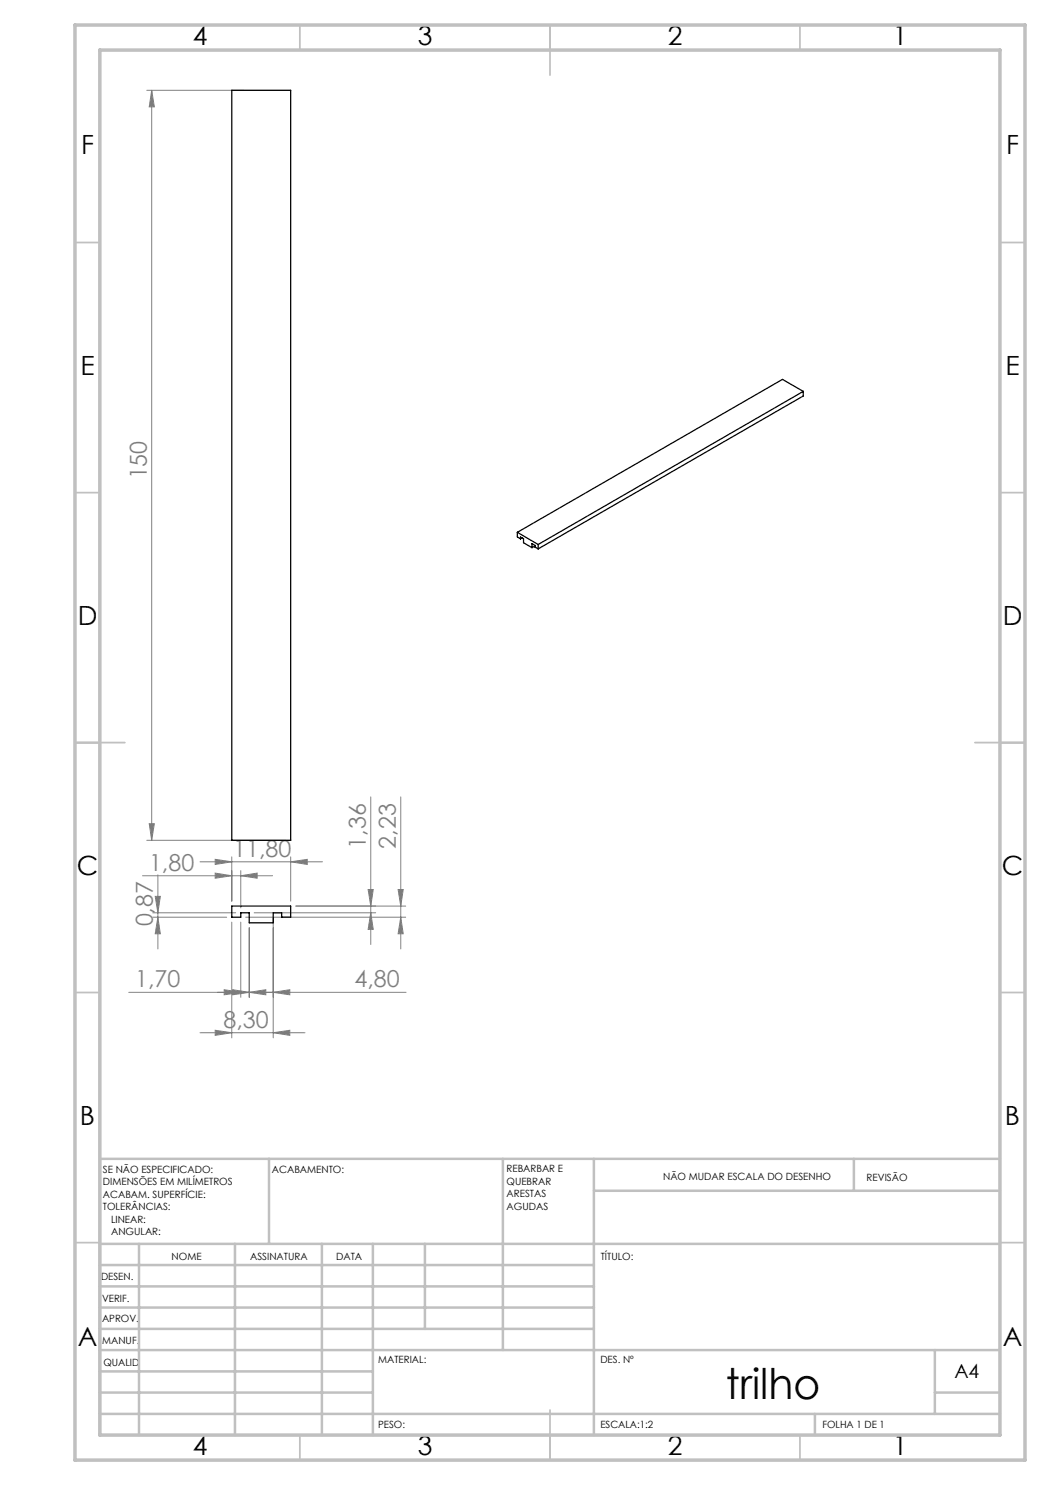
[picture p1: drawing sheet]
<svg xmlns="http://www.w3.org/2000/svg" width="210mm" height="297mm" viewBox="0 0 210 297" stroke-linecap="round" stroke-linejoin="round" font-family="sans-serif">
<g fill="none" stroke="#808080" stroke-width=".2">
<path d="M29.4 18.1h19.5M30.3 18.1v150M30.3 18.1l.6 3.3h-1.1zM74.2 159.4v29.5M80.2 159.4v30.4M28.5 175.2h26M29.4 168.1h27.7M29.8 164.7h1.1l-.6 3.4zM31 179.3h1.1l-.5 3.3zM31.6 175v14.8M40 172.4h24.5M43 171.9l3.4 .5-3.4 .5z"/>
<path d="M43 174.6l3.4 .6-3.4 .4zM46.4 171.4v8.8M48.2 175.2l3.2-.6v1zM48.2 174.1v7.5M58.1 172.4l3.4-.5v1zM58.1 171.4v8.8M73.6 177.9h1l-.4 3.3zM79.6 177.9h1l-.4 3.3zM25.8 198.5h55.4M30.6 183.4h14.7M30.6 182.6h16.5M31.6 183.4l.5 3.4h-1.1z"/>
<path d="M44.8 197.9l3.4 .6-3.4 .5zM46.4 184.4v23.2M46.5 197.9l3.3 .6-3.3 .5zM48.2 184.4v15.1M49.1 183.4h32M49.8 198.5l3.4-.6v1.1zM49.8 185.6v13.9M50.8 182.6h24.3M54.6 198.5l3.4-.6v1.1zM54.6 183.6v24M59.2 181.2h21.9M74.2 182.6l.4 3.3h-1z"/>
<path d="M80.2 183.4l.4 3.4h-1zM40 206.5h21M43 206.1l3.4 .4-3.4 .6zM54.6 206.5l3.4-.4v1z"/>
</g>
<g fill="none" stroke="#c0c0c0" stroke-width=".35">
<path d="M60 5v5M110 5v10M160 5v5M15 48.5h5M200 48.5h5M15 98.5h5M200 98.5h5M15 148.5h10M195 148.5h10M15 198.5h5M200 198.5h5M15 248.5h5"/>
<path d="M200 248.5h5M60 287v5M110 282v10M160 287v5"/>
</g>
<g fill="none" stroke="#c0c0c0" stroke-width=".5">
<path d="M53.8 231.8v17M100.6 231.8v38.2M118.8 231.8v55.2M118.8 238.2h81.2M170.8 231.8v6.4M200 231.8h-180v55.2M20 248.8h180M20 257.3h98.8M20 253h98.8M27.8 248.8v38.2M47 248.8v38.2M64.4 248.8v38.2"/>
<path d="M74.6 248.8v38.2M85 248.8v17M20 265.8h98.8M20 261.5h98.8M20 278.5h54.6M20 274.3h54.6M20 270h180M187 278.5h13M187 270v12.8M20 282.8h180M163 282.8v4.2"/>
</g>
<path d="M15 5h190v287h-190zM20 10h180v277h-180z" fill="none" stroke="#c0c0c0" stroke-width=".7"/>
<g fill="#808080">
<path d="M43 171.9l3.4 .5-3.4 .5zM58.1 172.4l3.4-.5v1zM43 174.6l3.4 .6-3.4 .4zM48.2 175.2l3.2-.6v1zM43 206.1l3.4 .4-3.4 .6zM54.6 206.5l3.4-.4v1zM44.8 197.9l3.4 .6-3.4 .5zM49.8 198.5l3.4-.6v1.1zM46.5 197.9l3.3 .6-3.3 .5zM54.6 198.5l3.4-.6v1.1z"/>
<path d="M80.2 183.4l.4 3.4h-1zM79.6 177.9h1l-.4 3.3zM31.6 183.4l.5 3.4h-1.1zM31 179.3h1.1l-.5 3.3z"/>
<path d="M73.6 177.9h1l-.4 3.3zM74.2 182.6l.4 3.3h-1zM30.3 18.1l.6 3.3h-1.1zM29.8 164.7h1.1l-.6 3.4z"/>
</g>
<path d="M46.4 18.1h11.7v150h-11.7zM160.7 78.3l-53.1 30.6M160.7 78.3v.9l-53.1 30.6M160.7 78.3l-4.2-2.4-53 30.6M103.5 106.5v.9l.6 .4M103.5 106.5l4.1 2.4M104.1 107.8v-.4l.6 .3v.8l1.7 1M104.4 107.6l-.3 .2M106.4 109.5v-.8l.6 .4v.3l.6 .4M107 109.2l-.6 .3M107.6 108.9v.9M46.4 181.2h11.7v2.2h-1.8v-.8h-1.7v2h-4.8v-2h-1.6v.8h-1.8z" fill="none" stroke="#000" stroke-width=".25"/>
<text font-size="8.5" x="145.2" y="279.7">trilho</text>
<g font-size="5.3">
<text x="38.5" y="9">4</text>
<text x="83.5" y="9">3</text>
<text x="133.6" y="9">2</text>
<text x="178.6" y="9">1</text>
<text x="16.2" y="30.8">F</text>
<text x="201.2" y="30.8">F</text>
<text x="16.1" y="75">E</text>
<text x="201.1" y="75">E</text>
<text x="15.5" y="125">D</text>
<text x="200.5" y="125">D</text>
<text x="15.4" y="175">C</text>
<text x="200.4" y="175">C</text>
<text x="16" y="225">B</text>
<text x="201" y="225">B</text>
<text x="15.5" y="269.3">A</text>
<text x="200.5" y="269.3">A</text>
<text x="38.5" y="291">4</text>
<text x="83.5" y="291">3</text>
<text x="133.6" y="291">2</text>
<text x="178.6" y="291">1</text>
</g>
<g font-size="4.7" fill="#808080">
<text x="29.3" y="95.9" transform="rotate(-90 29.3 95.9)">150</text>
<text x="46.6" y="171.3">11,80</text>
<text x="73.2" y="169.7" transform="rotate(-90 73.2 169.7)">1,36</text>
<text x="79.2" y="169.7" transform="rotate(-90 79.2 169.7)">2,23</text>
<text x="29.8" y="174.1">1,80</text>
<text x="30.6" y="185.3" transform="rotate(-90 30.6 185.3)">0,87</text>
<text x="27.1" y="197.4">1,70</text>
<text x="70.9" y="197.4">4,80</text>
<text x="44.7" y="205.5">8,30</text>
</g>
<text font-size="3.9" x="190.9" y="275.5">A4</text>
<g font-size="2">
<text x="20.6" y="234.6">SE NÃO ESPECIFICADO:</text>
<text x="20.6" y="237.1">DIMENSÕES EM MILÍMETROS</text>
<text x="20.6" y="239.6">ACABAM. SUPERFÍCIE:</text>
<text x="54.4" y="234.6">ACABAMENTO:</text>
<text x="101.3" y="234.5">REBARBAR E</text>
<text x="101.3" y="237">QUEBRAR</text>
<text x="101.3" y="239.5">ARESTAS</text>
<text x="132.6" y="236">NÃO MUDAR ESCALA DO DESENHO</text>
<text x="173.3" y="236.2">REVISÃO</text>
<text x="20.6" y="242.1">TOLERÂNCIAS:</text>
<text x="22.2" y="244.6">LINEAR:</text>
<text x="101.3" y="242">AGUDAS</text>
<text x="22.2" y="247.1">ANGULAR:</text>
<text x="34.3" y="252">NOME</text>
<text x="50" y="251.9">ASSINATURA</text>
<text x="67.2" y="251.9">DATA</text>
<text x="120.2" y="251.9">TÍTULO:</text>
<text x="20.2" y="256.1">DESEN.</text>
<text x="20.4" y="260.3">VERIF.</text>
<text x="20.4" y="264.4">APROV.</text>
<text x="20.5" y="268.8">MANUF.</text>
<text x="20.7" y="273.1">QUALID</text>
<text x="75.7" y="272.5">MATERIAL:</text>
<text x="120.1" y="272.5">DES. Nº</text>
<text x="75.6" y="285.5">PESO:</text>
<text x="120.1" y="285.6">ESCALA:1:2</text>
<text x="164.5" y="285.6">FOLHA 1 DE 1</text>
</g>
</svg>
